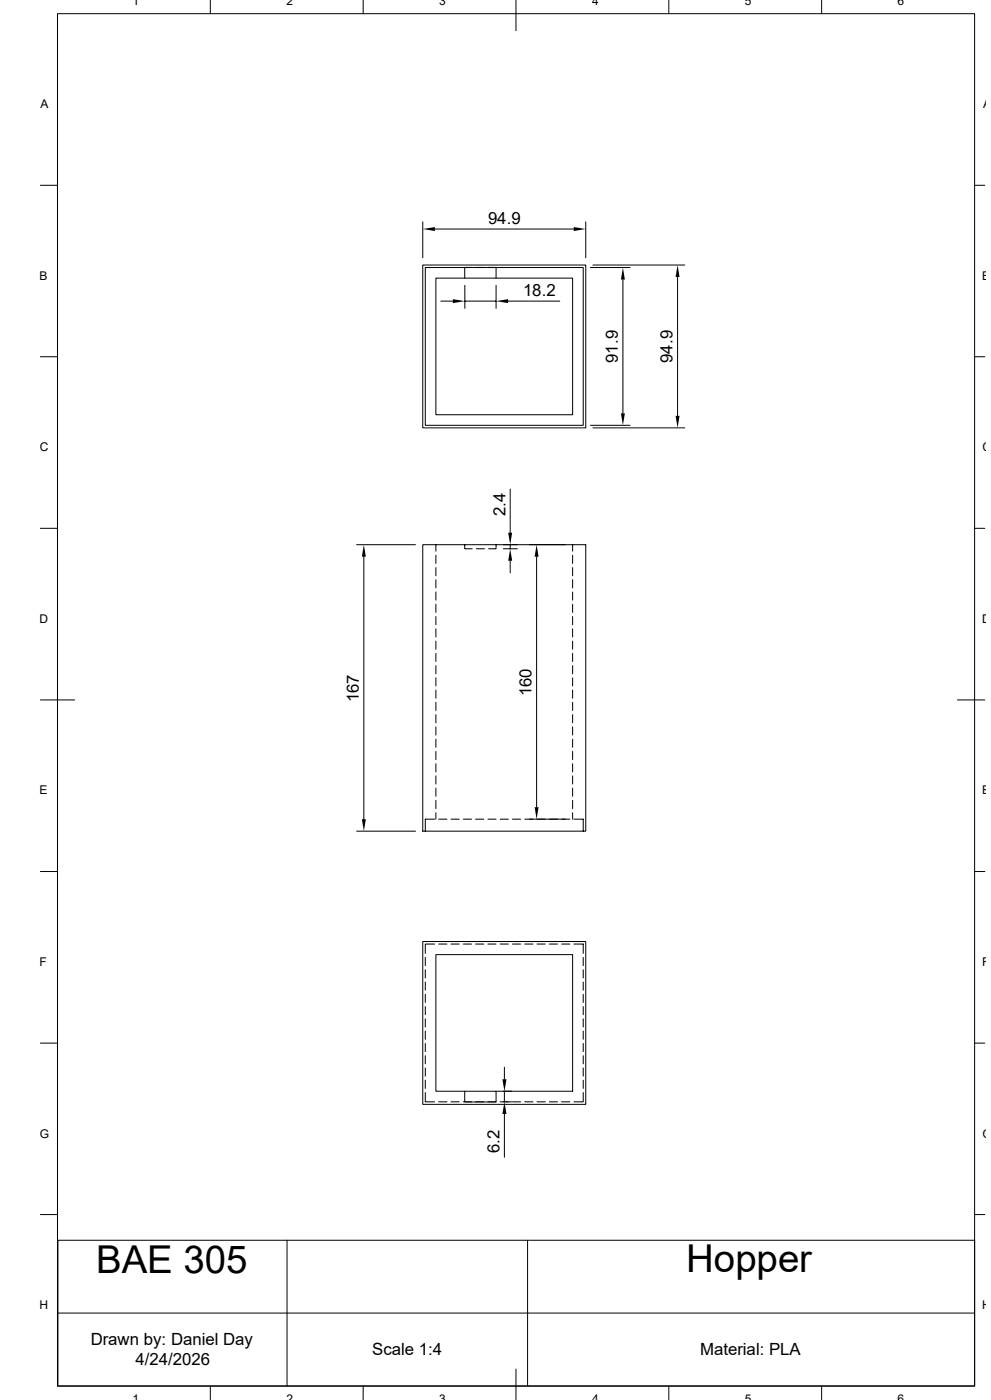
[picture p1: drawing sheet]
<svg xmlns="http://www.w3.org/2000/svg" width="297mm" height="420mm" viewBox="0 0 297 420" stroke-linecap="round" stroke-linejoin="round" font-family="sans-serif">
<g fill="none" stroke="#000" stroke-width=".3">
<path d="M17.2 4.1h274.9v411.7h-274.9zM63 0v4.1M108.8 0v4.1M154.6 0v9.2M200.4 0v4.1M246.3 0v4.1M12.1 55.6h5.1M292.1 55.6h3M126.7 79.5h48.9v48.9h-48.9zM126.7 66.5v10.8M130.3 68.7h41.7M175.6 66.5v10.8"/>
<path d="M177.7 79.5h27.5M127.5 80.3h47.3v47.3h-47.3zM130.6 83.4h41v41h-41zM132.1 90.3h3.6M139.3 85.6v6.9M139.3 90.3h9.4M141.5 80.2h-2.2v3.2M142.7 80.2h2.5M146.4 80.2h2.3v3.2M148.7 85.6v6.9M152.3 90.3h15.5M177 80.3h11.8"/>
<path d="M186.7 83.9v40.1M203.1 83.1v41.7M12.1 107h5.1M292.1 107h3M177 127.6h11.8M177.7 128.4h27.5M12.1 158.5h5.1M152.9 146.7v13.1M292.1 158.5h3M106.9 163.4h17.6M109.1 167v78.7M126.7 163.4h48.9v85.9h-48.9z"/>
<path d="M130.6 163.4v2M130.6 166.6v2.4M130.6 170.3v2.4M130.6 173.9v2.5M130.6 177.6v2.4M139.3 163.4v1.2h2.2M142.7 164.6h2.5M148.7 163.4v1.2h-2.3M150.8 164.6h4.3M150.8 163.4h4.3M152.9 163.4v1.2M152.9 168.2v3.6"/>
<path d="M158.7 163.4h10.8M160.8 167v75.1M171.6 163.4v2M171.6 166.6v2.4M171.6 170.3v2.4M171.6 173.9v2.5M171.6 177.6v2.4M130.6 181.3v2.4M130.6 185v2.4M130.6 188.6v2.5M130.6 192.3v2.5M130.6 196v2.5"/>
<path d="M130.6 199.7v2.4M171.6 181.3v2.4M171.6 185v2.4M171.6 188.6v2.5M171.6 192.3v2.5M171.6 196v2.5M171.6 199.7v2.4M12.1 210h10.3M130.6 203.3v2.5M130.6 207v2.5M130.6 210.7v2.4M130.6 214.4v2.4"/>
<path d="M130.6 218.1v2.4M171.6 203.3v2.5M171.6 207v2.5M171.6 210.7v2.4M171.6 214.4v2.4M171.6 218.1v2.4M286.9 210h8.2M130.6 221.7v2.5M130.6 225.4v2.5M130.6 229.1v2.5M130.6 232.7v2.5M130.6 236.4v2.5"/>
<path d="M171.6 221.7v2.5M171.6 225.4v2.5M171.6 229.1v2.5M171.6 232.7v2.5M171.6 236.4v2.5M106.9 249.3h17.6M130.3 245.7h-2.8v3.6M130.6 240.1v2.5M130.6 243.8v1.9M131.5 245.7h2.4M135.2 245.7h2.4M138.9 245.7h2.4"/>
<path d="M142.5 245.7h2.5M146.2 245.7h2.5M149.9 245.7h2.5M153.6 245.7h2.4M157.3 245.7h13.5M171.6 240.1v2.5M171.6 243.8v1.9M172 245.7h2.8v3.6M12.1 261.5h5.1M292.1 261.5h3M126.7 282.4h48.9v48.9h-48.9zM127.5 287.2v2.5"/>
<path d="M127.5 290.9v2.5M127.5 294.6v2.5M127.5 298.3v2.4M130.3 283.2h-2.8v2.8M131.5 283.2h2.4M135.2 283.2h2.4M138.9 283.2h2.4M142.5 283.2h2.5M146.2 283.2h2.5M149.9 283.2h2.5M153.6 283.2h2.4M157.3 283.2h2.4"/>
<path d="M161 283.2h2.4M164.6 283.2h2.5M168.3 283.2h2.5M172 283.2h2.8v2.8M174.8 287.2v2.5M174.8 290.9v2.5M174.8 294.6v2.5M174.8 298.3v2.4M12.1 312.9h5.1M127.5 302v2.4M127.5 305.6v2.5M127.5 309.3v2.5"/>
<path d="M127.5 313v2.5M127.5 316.7v2.5M174.8 302v2.4M174.8 305.6v2.5M174.8 309.3v2.5M174.8 313v2.5M174.8 316.7v2.5M292.1 312.9h3M127.5 327.7v2.8h2.8M127.5 320.4v2.4M127.5 324.1v2.4M131.5 330.5h2.4"/>
<path d="M135.2 330.5h2.4M138.9 330.5h2.4M139.3 327.4h9.4v3.2h-9.4zM139.3 327.4h-8.7v-41h41v41h-22.9M142.5 330.5h2.5M146.2 330.5h2.5M151.2 320.2v3.6M151.2 327.4v3.1M151.2 334.2v13M153.3 330.5h-3.4M153.6 330.5h2.4M157.3 330.5h2.4"/>
<path d="M161 330.5h2.4M164.6 330.5h2.5M168.3 330.5h2.5M174.8 327.7v2.8h-2.8M174.8 320.4v2.4M174.8 324.1v2.4M12.1 364.4h5.1M17.4 372.1h274.7v43.7h-274.7zM86 372.1v43.7M158.1 372.1v43.7M292.1 364.4h3M17.4 393.9h274.7"/>
<path d="M63 415.8v4.1M108.8 415.8v4.1M154.6 410.7v9.2M200.4 415.8v4.1M246.3 415.8v4.1"/>
</g>
<g fill="#000">
<path d="M126.7 68.7l3.6-.6v1.2zM172 68.1l3.6 .6-3.6 .6zM135.7 89.7l3.6 .6-3.6 .6zM148.7 90.3l3.6-.6v1.2zM186.7 80.3l.6 3.6h-1.2zM203.1 79.5l.6 3.6h-1.2zM186.1 124h1.2l-.6 3.6zM202.5 124.8h1.2l-.6 3.6zM152.3 159.8h1.2l-.6 3.6zM109.1 163.4l.5 3.6h-1.1zM152.9 164.6l.6 3.6h-1.2zM160.8 163.4l.6 3.6h-1.2z"/>
<path d="M108.5 245.7h1.1l-.5 3.6zM160.2 242.1h1.2l-.6 3.6zM150.6 323.8h1.2l-.6 3.6zM151.2 330.5l.6 3.7h-1.2z"/>
</g>
<g font-size="11.5">
<text x="28.8" y="381.8">BAE 305</text>
<text x="205.7" y="381.7">Hopper</text>
</g>
<g font-size="5">
<text x="146.3" y="67.2">94.9</text>
<text x="156.8" y="88.8">18.2</text>
<text x="185.2" y="108.8" transform="rotate(-90 185.2 108.8)">91.9</text>
<text x="201.6" y="108.8" transform="rotate(-90 201.6 108.8)">94.9</text>
<text x="151.5" y="154.9" transform="rotate(-90 151.5 154.9)">2.4</text>
<text x="159.3" y="208.9" transform="rotate(-90 159.3 208.9)">160</text>
<text x="107.5" y="210.7" transform="rotate(-90 107.5 210.7)">167</text>
<text x="149.7" y="345.9" transform="rotate(-90 149.7 345.9)">6.2</text>
<text x="27.2" y="403.6">Drawn by: Daniel Day</text>
<text x="111.6" y="406.6">Scale 1:4</text>
<text x="209.8" y="406.6">Material: PLA</text>
<text x="40.6" y="409.6">4/24/2026</text>
</g>
<g font-size="3.6">
<text x="39.8" y="1.5">1</text>
<text x="85.9" y="1.5">2</text>
<text x="131.6" y="1.5">3</text>
<text x="177.5" y="1.5">4</text>
<text x="223.2" y="1.5">5</text>
<text x="269" y="1.5">6</text>
<text x="12.1" y="32.4">A</text>
<text x="294.6" y="32.4">A</text>
<text x="11.8" y="83.9">B</text>
<text x="294.4" y="83.9">B</text>
<text x="11.9" y="135.4">C</text>
<text x="294.5" y="135.4">C</text>
<text x="11.8" y="186.8">D</text>
<text x="294.4" y="186.8">D</text>
<text x="11.8" y="238.3">E</text>
<text x="294.4" y="238.3">E</text>
<text x="11.8" y="289.8">F</text>
<text x="294.3" y="289.8">F</text>
<text x="11.9" y="341.3">G</text>
<text x="294.5" y="341.3">G</text>
<text x="11.8" y="392.7">H</text>
<text x="294.4" y="392.7">H</text>
<text x="39.8" y="421">1</text>
<text x="85.9" y="421">2</text>
<text x="131.6" y="421">3</text>
<text x="177.5" y="421">4</text>
<text x="223.2" y="421">5</text>
<text x="269" y="421">6</text>
</g>
</svg>
